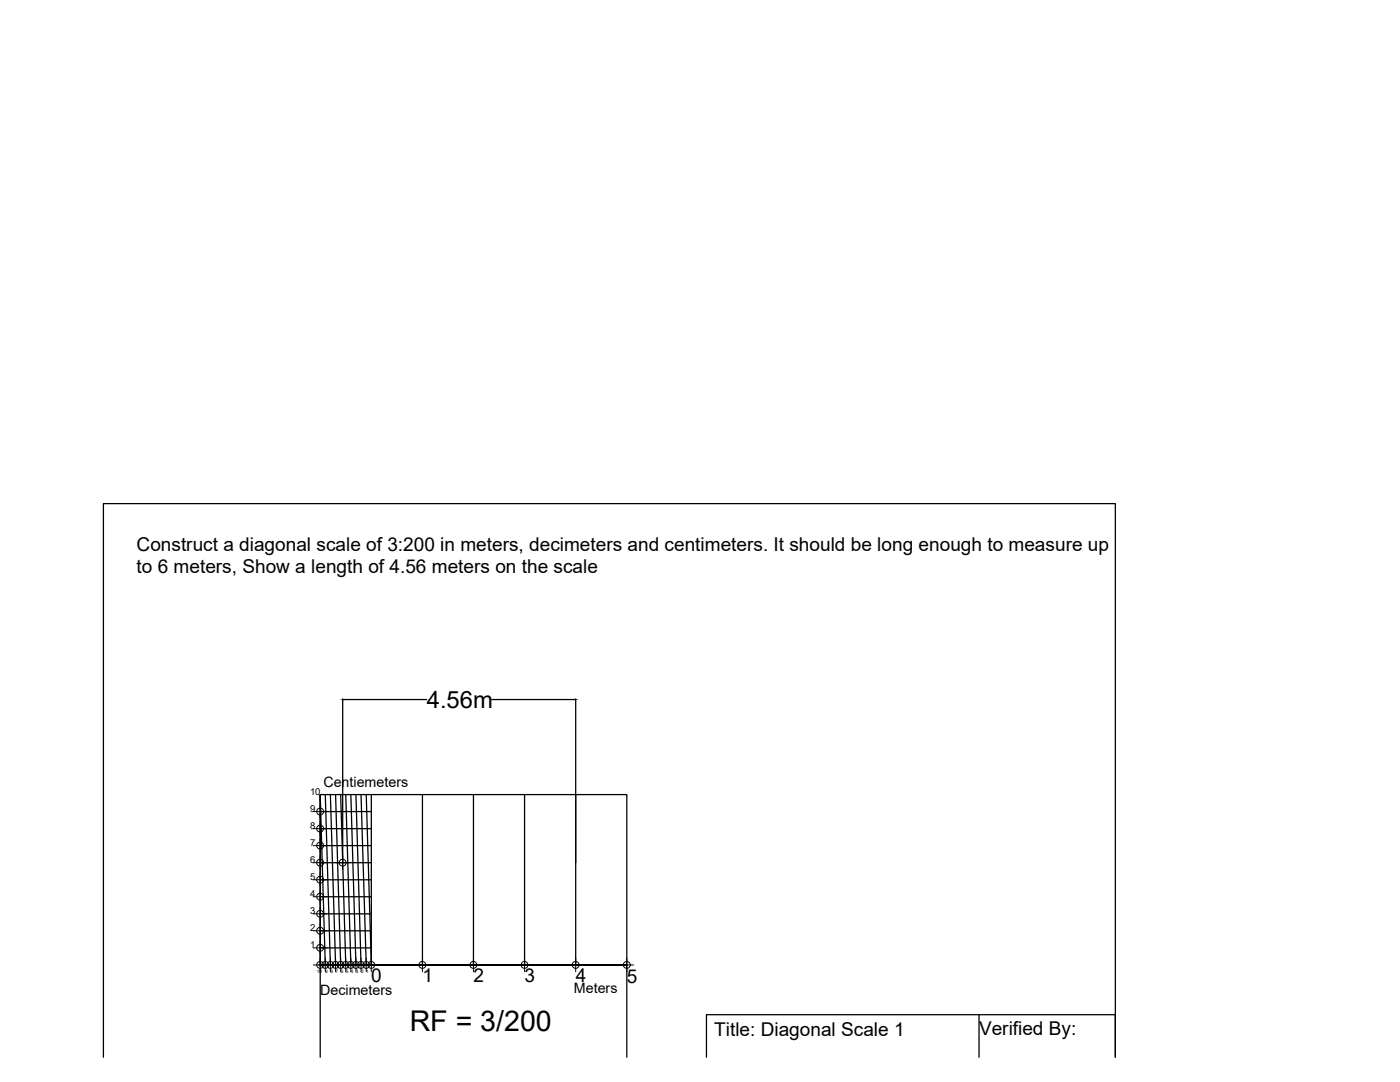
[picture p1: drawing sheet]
<svg xmlns="http://www.w3.org/2000/svg" width="279mm" height="216mm" viewBox="0 0 279 216" stroke-linecap="round" stroke-linejoin="round" font-family="sans-serif">
<!-- layer: 0 -->
<g fill="none" stroke="#000" stroke-width=".25">
<path d="M68.4 139.5v32.6M68.5 139.6h16.7M98.1 139.6h16.7M114.9 139.5v53M64.9 158.6l1 33.9M65.9 158.6l1.1 33.9M67 158.6l1 33.9M68 158.6l1 33.9M69 158.6l1 33.9M70 158.6l1 33.9M71 158.6l1.1 33.9M72.1 158.6l1 33.9"/>
<path d="M73.1 158.6l1 33.9M74.1 158.6v33.9M84.3 158.6v33.9M94.5 158.6v33.9M104.7 158.6v33.9M63.9 161.9h10.2M63.9 165.3h10.2M63.9 168.7h10.2M63.9 172.1h10.2M63.9 175.5h10.2M63.9 178.9h10.2M63.9 192.5v-33.9h61.2v33.9h-61.2h61.2"/>
<path d="M63.9 192.5v-33.9l1 33.9M63.9 192.5h10.2M63.9 182.3h10.2M63.9 185.7h10.2M63.9 189.1h10.2M63.9 192.6v18.4M125.1 192.6v18.4M20.6 211v-110.5h202v110.5v-8.5h-81.6v8.5M195.4 202.5v8.5"/>
</g>
<g fill="none" stroke="#000" stroke-width=".2">
<path d="M62.5 161.9h2.8M62.5 165.3h2.8M62.5 168.7h2.8M62.5 172.1h2.8M62.5 175.5h2.8M62.5 178.9h2.8M63.9 160.6v2.7M63.9 164v2.7M63.9 167.4v2.7M63.9 170.8v2.7M63.9 174.2v2.7M63.9 177.6v2.7"/>
<path d="M67 172.1h2.7M68.4 170.8v2.7M62.5 192.5h13M62.5 182.3h2.8M62.5 185.7h2.8M62.5 189.1h2.8M63.9 181v2.7M63.9 184.4v2.7M63.9 187.8v2.7M63.9 191.2v2.7M64.9 191.2v2.7M65.9 191.2v2.7"/>
<path d="M67 191.2v2.7M68 191.2v2.7M69 191.2v2.7M70 191.2v2.7M71 191.2v2.7M72.1 191.2v2.7M73.1 191.2v2.7M74.1 191.2v2.7M82.9 192.5h2.8M84.3 191.2v2.7M93.1 192.5h2.8M94.5 191.2v2.7"/>
<path d="M103.3 192.5h2.8M104.7 191.2v2.7M113.5 192.5h2.7M114.9 191.2v2.7M123.7 192.5h2.7M125.1 191.2v2.7"/>
<circle cx="63.9" cy="165.3" r=".69"/>
<circle cx="63.9" cy="161.9" r=".69"/>
<circle cx="63.9" cy="172.1" r=".69"/>
<circle cx="63.9" cy="168.7" r=".69"/>
<circle cx="63.9" cy="175.5" r=".69"/>
<circle cx="63.9" cy="178.9" r=".69"/>
<circle cx="68.4" cy="172.1" r=".69"/>
<circle cx="63.9" cy="189.1" r=".69"/>
<circle cx="63.9" cy="182.3" r=".69"/>
<circle cx="63.9" cy="192.5" r=".69"/>
<circle cx="63.9" cy="185.7" r=".69"/>
<circle cx="64.9" cy="192.5" r=".69"/>
<circle cx="65.9" cy="192.5" r=".69"/>
<circle cx="67" cy="192.5" r=".69"/>
<circle cx="68" cy="192.5" r=".69"/>
<circle cx="69" cy="192.5" r=".69"/>
<circle cx="70" cy="192.5" r=".69"/>
<circle cx="71" cy="192.5" r=".69"/>
<circle cx="72" cy="192.5" r=".69"/>
<circle cx="73.1" cy="192.5" r=".69"/>
<circle cx="74.1" cy="192.5" r=".69"/>
<circle cx="84.3" cy="192.5" r=".69"/>
<circle cx="94.5" cy="192.5" r=".69"/>
<circle cx="104.7" cy="192.5" r=".69"/>
<circle cx="114.9" cy="192.5" r=".69"/>
<circle cx="125.1" cy="192.5" r=".69"/>
</g>
<path d="M68.4 139.6h.1zM114.8 139.6h.1z" fill="#000" stroke="#000" stroke-width=".2"/>
<text font-size="5.7" x="81.8" y="205.7">RF = 3/200</text>
<text font-size="4.7" x="85.2" y="141.3">4.56m</text>
<g font-size="3.8">
<text x="27.3" y="110">Construct a diagonal scale of 3:200 in meters, decimeters and centimeters. It should be long enough to measure up</text>
<text x="27.3" y="114.4">to 6 meters, Show a length of 4.56 meters on the scale</text>
<text x="74.1" y="195.9">0</text>
<text x="84.3" y="195.9">1</text>
<text x="94.5" y="195.9">2</text>
<text x="104.7" y="195.9">3</text>
<text x="114.9" y="195.9">4</text>
<text x="125.1" y="196.2">5</text>
<text x="142.5" y="206.8">Title: Diagonal Scale 1</text>
<text x="195.4" y="206.5">Verified By:</text>
</g>
<g font-size="2.8">
<text x="64.5" y="156.9">Centiemeters</text>
<text x="63.9" y="198.5">Decimeters</text>
<text x="114.5" y="198.2">Meters</text>
</g>
<g font-size="1.9">
<text x="61.9" y="161.9">9</text>
<text x="61.9" y="158.6">10</text>
<text x="61.9" y="165.3">8</text>
<text x="61.9" y="172.1">6</text>
<text x="61.9" y="168.7">7</text>
<text x="61.9" y="178.9">4</text>
<text x="61.9" y="175.5">5</text>
<text x="61.9" y="185.7">2</text>
<text x="61.9" y="182.3">3</text>
<text x="61.9" y="189.1">1</text>
</g>
<g font-size=".9">
<text x="63.2" y="194.2">10</text>
<text x="64.9" y="194.2">9</text>
<text x="65.9" y="194.2">8</text>
<text x="67" y="194.2">7</text>
<text x="68" y="194.2">6</text>
<text x="69" y="194.2">5</text>
<text x="70" y="194.2">4</text>
<text x="71" y="194.2">3</text>
<text x="72.1" y="194.2">2</text>
<text x="73.1" y="194.2">1</text>
</g>
</svg>
